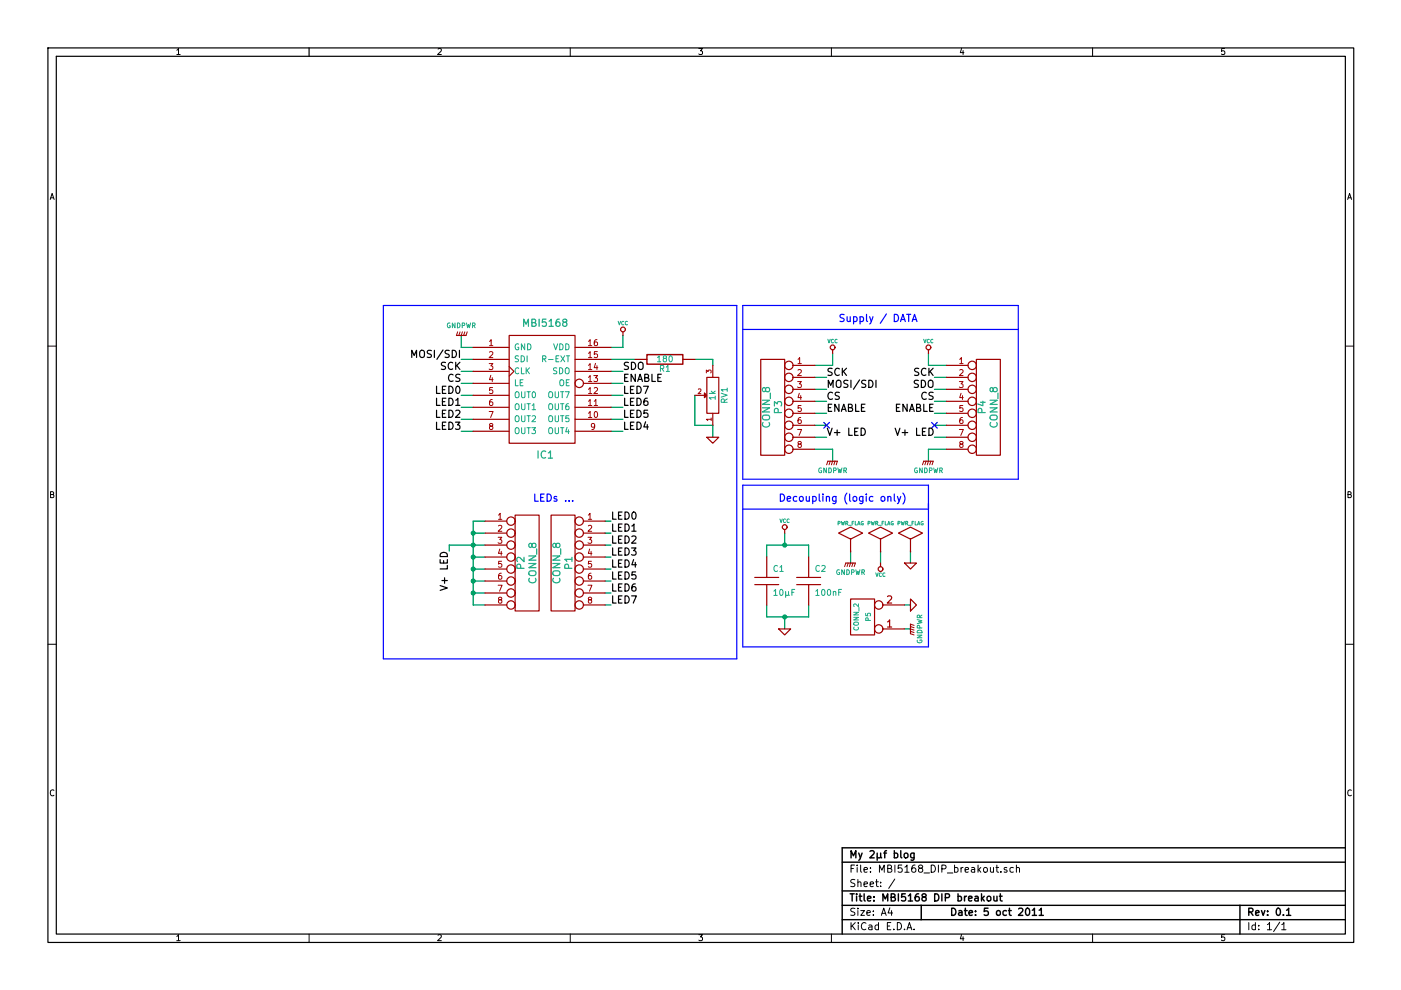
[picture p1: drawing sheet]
EESchema Schematic File Version 2  date Fri 07 Oct 2011 01:37:11 PM CEST
LIBS:power
LIBS:device
LIBS:transistors
LIBS:conn
LIBS:linear
LIBS:regul
LIBS:74xx
LIBS:cmos4000
LIBS:adc-dac
LIBS:memory
LIBS:xilinx
LIBS:special
LIBS:microcontrollers
LIBS:dsp
LIBS:microchip
LIBS:analog_switches
LIBS:motorola
LIBS:texas
LIBS:intel
LIBS:audio
LIBS:interface
LIBS:digital-audio
LIBS:philips
LIBS:display
LIBS:cypress
LIBS:siliconi
LIBS:opto
LIBS:atmel
LIBS:contrib
LIBS:valves
LIBS:my_parts
LIBS:MBI5168_DIP_breakout-cache
EELAYER 25  0
EELAYER END
$Descr A4 11700 8267
encoding utf-8
Sheet 1 1
Title "MBI5168 DIP breakout"
Date "5 oct 2011"
Rev "0.1"
Comp "My 2µf blog"
Comment1 ""
Comment2 ""
Comment3 ""
Comment4 ""
$EndDescr
Text Label 5100 5050 0    60   ~ 0
LED7
Text Label 5100 4950 0    60   ~ 0
LED6
Text Label 5100 4850 0    60   ~ 0
LED5
Text Label 5100 4750 0    60   ~ 0
LED4
Text Label 5100 4650 0    60   ~ 0
LED3
Text Label 5100 4550 0    60   ~ 0
LED2
Text Label 5100 4450 0    60   ~ 0
LED1
Text Label 5100 4350 0    60   ~ 0
LED0
Wire Wire Line
	5050 4350 5100 4350
Wire Wire Line
	5050 4950 5100 4950
Wire Wire Line
	5050 4750 5100 4750
Wire Wire Line
	5050 4550 5100 4550
Wire Wire Line
	5100 3500 5200 3500
Wire Wire Line
	5100 3300 5200 3300
Wire Wire Line
	3950 3500 3850 3500
Wire Wire Line
	3950 3300 3850 3300
Wire Wire Line
	7600 4600 7600 4700
Wire Wire Line
	7550 5050 7600 5050
Wire Wire Line
	7100 4600 7100 4700
Wire Notes Line
	7750 4050 7750 5400
Wire Notes Line
	7750 4050 6200 4050
Wire Notes Line
	6200 4050 6200 5400
Wire Notes Line
	8500 2550 8500 4000
Wire Notes Line
	8500 2550 6200 2550
Wire Notes Line
	6200 2550 6200 4000
Wire Notes Line
	6200 5400 7750 5400
Wire Wire Line
	7750 2950 7750 3050
Wire Wire Line
	7750 3050 7900 3050
Wire Wire Line
	6950 3850 6950 3750
Wire Wire Line
	6950 3750 6800 3750
Wire Wire Line
	7800 3550 7900 3550
Wire Wire Line
	7800 3350 7900 3350
Wire Wire Line
	7800 3150 7900 3150
Wire Wire Line
	6800 3550 6900 3550
Wire Wire Line
	6800 3350 6900 3350
Wire Wire Line
	6900 3150 6800 3150
Wire Wire Line
	5300 3000 5100 3000
Wire Wire Line
	5100 3100 5200 3100
Wire Wire Line
	3850 3100 3950 3100
Wire Wire Line
	3950 3000 3850 3000
Connection ~ 3950 4450
Wire Wire Line
	4050 4450 3950 4450
Connection ~ 3950 4650
Wire Wire Line
	4050 4650 3950 4650
Connection ~ 3950 4850
Wire Wire Line
	4050 4850 3950 4850
Wire Wire Line
	4050 5050 3950 5050
Wire Wire Line
	3950 5050 3950 4350
Wire Wire Line
	3950 4350 4050 4350
Wire Wire Line
	7350 4700 7350 4600
Wire Wire Line
	5800 3550 5950 3550
Wire Wire Line
	5800 3550 5800 3300
Wire Wire Line
	5200 2800 5200 2900
Wire Wire Line
	5200 2900 5100 2900
Connection ~ 6550 5150
Wire Wire Line
	6550 5150 6550 5250
Wire Wire Line
	6750 4650 6750 4550
Wire Wire Line
	6750 4550 6400 4550
Wire Wire Line
	6400 4550 6400 4650
Wire Wire Line
	6400 5050 6400 5150
Wire Wire Line
	6400 5150 6750 5150
Wire Wire Line
	6750 5150 6750 5050
Wire Wire Line
	6550 4450 6550 4550
Connection ~ 6550 4550
Wire Wire Line
	3950 2900 3850 2900
Wire Wire Line
	3850 2900 3850 2800
Wire Wire Line
	5950 3550 5950 3650
Wire Wire Line
	4050 4950 3950 4950
Connection ~ 3950 4950
Wire Wire Line
	4050 4750 3950 4750
Connection ~ 3950 4750
Connection ~ 3950 4550
Wire Wire Line
	3750 4600 3750 4550
Wire Wire Line
	3750 4550 4050 4550
Wire Wire Line
	3850 3200 3950 3200
Wire Wire Line
	5100 3200 5200 3200
Wire Wire Line
	5800 3000 5950 3000
Wire Wire Line
	5950 3000 5950 3050
Wire Wire Line
	6800 3250 6900 3250
Wire Wire Line
	6800 3450 6900 3450
Wire Wire Line
	6800 3650 6900 3650
Wire Wire Line
	7900 3250 7800 3250
Wire Wire Line
	7800 3450 7900 3450
Wire Wire Line
	7800 3650 7900 3650
Wire Wire Line
	6800 3050 6950 3050
Wire Wire Line
	6950 3050 6950 2950
Wire Wire Line
	7900 3750 7750 3750
Wire Wire Line
	7750 3750 7750 3850
Wire Notes Line
	6200 4000 8500 4000
Wire Notes Line
	3200 5500 3200 2550
Wire Notes Line
	3200 5500 6150 5500
Wire Notes Line
	6150 5500 6150 2550
Wire Notes Line
	6150 2550 3200 2550
Wire Notes Line
	8500 2750 6200 2750
Wire Notes Line
	6200 4250 7750 4250
Wire Notes Line
	7750 4250 7750 4200
Wire Wire Line
	7550 5250 7600 5250
Wire Wire Line
	3850 3400 3950 3400
Wire Wire Line
	3850 3600 3950 3600
Wire Wire Line
	5200 3400 5100 3400
Wire Wire Line
	5200 3600 5100 3600
Wire Wire Line
	5050 4450 5100 4450
Wire Wire Line
	5050 4650 5100 4650
Wire Wire Line
	5050 4850 5100 4850
Wire Wire Line
	5050 5050 5100 5050
Text Label 5200 3300 0    60   ~ 0
LED7
Text Label 5200 3400 0    60   ~ 0
LED6
Text Label 5200 3500 0    60   ~ 0
LED5
Text Label 5200 3600 0    60   ~ 0
LED4
Text Label 3850 3600 2    60   ~ 0
LED3
Text Label 3850 3500 2    60   ~ 0
LED2
Text Label 3850 3400 2    60   ~ 0
LED1
Text Label 3850 3300 2    60   ~ 0
LED0
$Comp
L GND #PWR01
U 1 1
P 7600 4700
F 0 "#PWR01" H 7600 4700 30  0001 C CNN
F 1 "GND" H 7600 4630 30  0001 C CNN
	1    7600 4700
	1    0    0    -1  
$EndComp
$Comp
L PWR_FLAG #FLG02
U 1 1
P 7600 4600
F 0 "#FLG02" H 7600 4870 30  0001 C CNN
F 1 "PWR_FLAG" H 7600 4830 30  0000 C CNN
	1    7600 4600
	1    0    0    -1  
$EndComp
$Comp
L CONN_2 P5
U 1 1
P 7200 5150
F 0 "P5" V 7150 5150 40  0000 C CNN
F 1 "CONN_2" V 7250 5150 40  0000 C CNN
	1    7200 5150
	-1   0    0    1   
$EndComp
$Comp
L GND #PWR03
U 1 1
P 7600 5050
F 0 "#PWR03" H 7600 5050 30  0001 C CNN
F 1 "GND" H 7600 4980 30  0001 C CNN
	1    7600 5050
	0    -1   -1   0   
$EndComp
$Comp
L GNDPWR #PWR04
U 1 1
P 7600 5250
F 0 "#PWR04" H 7600 5300 40  0001 C CNN
F 1 "GNDPWR" H 7600 5170 40  0000 C CNN
	1    7600 5250
	0    -1   -1   0   
$EndComp
$Comp
L GNDPWR #PWR05
U 1 1
P 7100 4700
F 0 "#PWR05" H 7100 4750 40  0001 C CNN
F 1 "GNDPWR" H 7100 4620 40  0000 C CNN
	1    7100 4700
	1    0    0    -1  
$EndComp
$Comp
L GNDPWR #PWR06
U 1 1
P 7750 3850
F 0 "#PWR06" H 7750 3900 40  0001 C CNN
F 1 "GNDPWR" H 7750 3770 40  0000 C CNN
	1    7750 3850
	1    0    0    -1  
$EndComp
$Comp
L GNDPWR #PWR07
U 1 1
P 6950 3850
F 0 "#PWR07" H 6950 3900 40  0001 C CNN
F 1 "GNDPWR" H 6950 3770 40  0000 C CNN
	1    6950 3850
	1    0    0    -1  
$EndComp
$Comp
L GNDPWR #PWR08
U 1 1
P 3850 2800
F 0 "#PWR08" H 3850 2850 40  0001 C CNN
F 1 "GNDPWR" H 3850 2720 40  0000 C CNN
	1    3850 2800
	-1   0    0    1   
$EndComp
$Comp
L C C1
U 1 1
P 6400 4850
F 0 "C1" H 6450 4950 50  0000 L CNN
F 1 "10µF" H 6450 4750 50  0000 L CNN
	1    6400 4850
	1    0    0    -1  
$EndComp
Text Notes 4450 4200 0    60   ~ 0
LEDs ...
Text Notes 6500 4200 0    60   ~ 0
Decoupling (logic only)
Text Notes 7000 2700 0    60   ~ 0
Supply / DATA
NoConn ~ 6900 3550
NoConn ~ 7800 3550
$Comp
L VCC #PWR09
U 1 1
P 7750 2950
F 0 "#PWR09" H 7750 3050 30  0001 C CNN
F 1 "VCC" H 7750 3050 30  0000 C CNN
	1    7750 2950
	1    0    0    -1  
$EndComp
Text Label 7800 3250 2    60   ~ 0
SDO
Text Label 7800 3150 2    60   ~ 0
SCK
Text Label 7800 3350 2    60   ~ 0
CS
Text Label 7800 3450 2    60   ~ 0
ENABLE
Text Label 7800 3650 2    60   ~ 0
V+ LED
Text Label 6900 3450 0    60   ~ 0
ENABLE
Text Label 6900 3350 0    60   ~ 0
CS
Text Label 6900 3150 0    60   ~ 0
SCK
Text Label 6900 3250 0    60   ~ 0
MOSI/SDI
Text Label 6900 3650 0    60   ~ 0
V+ LED
$Comp
L VCC #PWR010
U 1 1
P 6950 2950
F 0 "#PWR010" H 6950 3050 30  0001 C CNN
F 1 "VCC" H 6950 3050 30  0000 C CNN
	1    6950 2950
	1    0    0    -1  
$EndComp
Text Label 5200 3200 0    60   ~ 0
ENABLE
Text Label 5200 3100 0    60   ~ 0
SDO
Text Label 3850 3200 2    60   ~ 0
CS
Text Label 3850 3100 2    60   ~ 0
SCK
Text Label 3850 3000 2    60   ~ 0
MOSI/SDI
$Comp
L CONN_8 P4
U 1 1
P 8250 3400
F 0 "P4" V 8200 3400 60  0000 C CNN
F 1 "CONN_8" V 8300 3400 60  0000 C CNN
	1    8250 3400
	1    0    0    -1  
$EndComp
$Comp
L CONN_8 P3
U 1 1
P 6450 3400
F 0 "P3" V 6400 3400 60  0000 C CNN
F 1 "CONN_8" V 6500 3400 60  0000 C CNN
	1    6450 3400
	-1   0    0    -1  
$EndComp
Text Label 3750 4600 3    60   ~ 0
V+ LED
$Comp
L CONN_8 P2
U 1 1
P 4400 4700
F 0 "P2" V 4350 4700 60  0000 C CNN
F 1 "CONN_8" V 4450 4700 60  0000 C CNN
	1    4400 4700
	1    0    0    -1  
$EndComp
$Comp
L CONN_8 P1
U 1 1
P 4700 4700
F 0 "P1" V 4650 4700 60  0000 C CNN
F 1 "CONN_8" V 4750 4700 60  0000 C CNN
	1    4700 4700
	-1   0    0    -1  
$EndComp
$Comp
L VCC #PWR011
U 1 1
P 7350 4700
F 0 "#PWR011" H 7350 4800 30  0001 C CNN
F 1 "VCC" H 7350 4800 30  0000 C CNN
	1    7350 4700
	-1   0    0    1   
$EndComp
$Comp
L PWR_FLAG #FLG012
U 1 1
P 7350 4600
F 0 "#FLG012" H 7350 4870 30  0001 C CNN
F 1 "PWR_FLAG" H 7350 4830 30  0000 C CNN
	1    7350 4600
	1    0    0    -1  
$EndComp
$Comp
L PWR_FLAG #FLG013
U 1 1
P 7100 4600
F 0 "#FLG013" H 7100 4870 30  0001 C CNN
F 1 "PWR_FLAG" H 7100 4830 30  0000 C CNN
	1    7100 4600
	1    0    0    -1  
$EndComp
$Comp
L GND #PWR014
U 1 1
P 5950 3650
F 0 "#PWR014" H 5950 3650 30  0001 C CNN
F 1 "GND" H 5950 3580 30  0001 C CNN
	1    5950 3650
	1    0    0    -1  
$EndComp
$Comp
L VCC #PWR015
U 1 1
P 5200 2800
F 0 "#PWR015" H 5200 2900 30  0001 C CNN
F 1 "VCC" H 5200 2900 30  0000 C CNN
	1    5200 2800
	1    0    0    -1  
$EndComp
$Comp
L VCC #PWR016
U 1 1
P 6550 4450
F 0 "#PWR016" H 6550 4550 30  0001 C CNN
F 1 "VCC" H 6550 4550 30  0000 C CNN
	1    6550 4450
	1    0    0    -1  
$EndComp
$Comp
L GND #PWR017
U 1 1
P 6550 5250
F 0 "#PWR017" H 6550 5250 30  0001 C CNN
F 1 "GND" H 6550 5180 30  0001 C CNN
	1    6550 5250
	1    0    0    -1  
$EndComp
$Comp
L POT RV1
U 1 1
P 5950 3300
F 0 "RV1" H 5950 3200 50  0000 C CNN
F 1 "1k" H 5950 3300 50  0000 C CNN
	1    5950 3300
	0    -1   -1   0   
$EndComp
$Comp
L R R1
U 1 1
P 5550 3000
F 0 "R1" V 5630 3000 50  0000 C CNN
F 1 "180" V 5550 3000 50  0000 C CNN
	1    5550 3000
	0    1    1    0   
$EndComp
$Comp
L C C2
U 1 1
P 6750 4850
F 0 "C2" H 6800 4950 50  0000 L CNN
F 1 "100nF" H 6800 4750 50  0000 L CNN
	1    6750 4850
	1    0    0    -1  
$EndComp
$Comp
L MBI5168 IC1
U 1 1
P 4550 3250
F 0 "IC1" H 4550 2700 60  0000 C CNN
F 1 "MBI5168" H 4550 3800 60  0000 C CNN
	1    4550 3250
	1    0    0    -1  
$EndComp
$EndSCHEMATC
